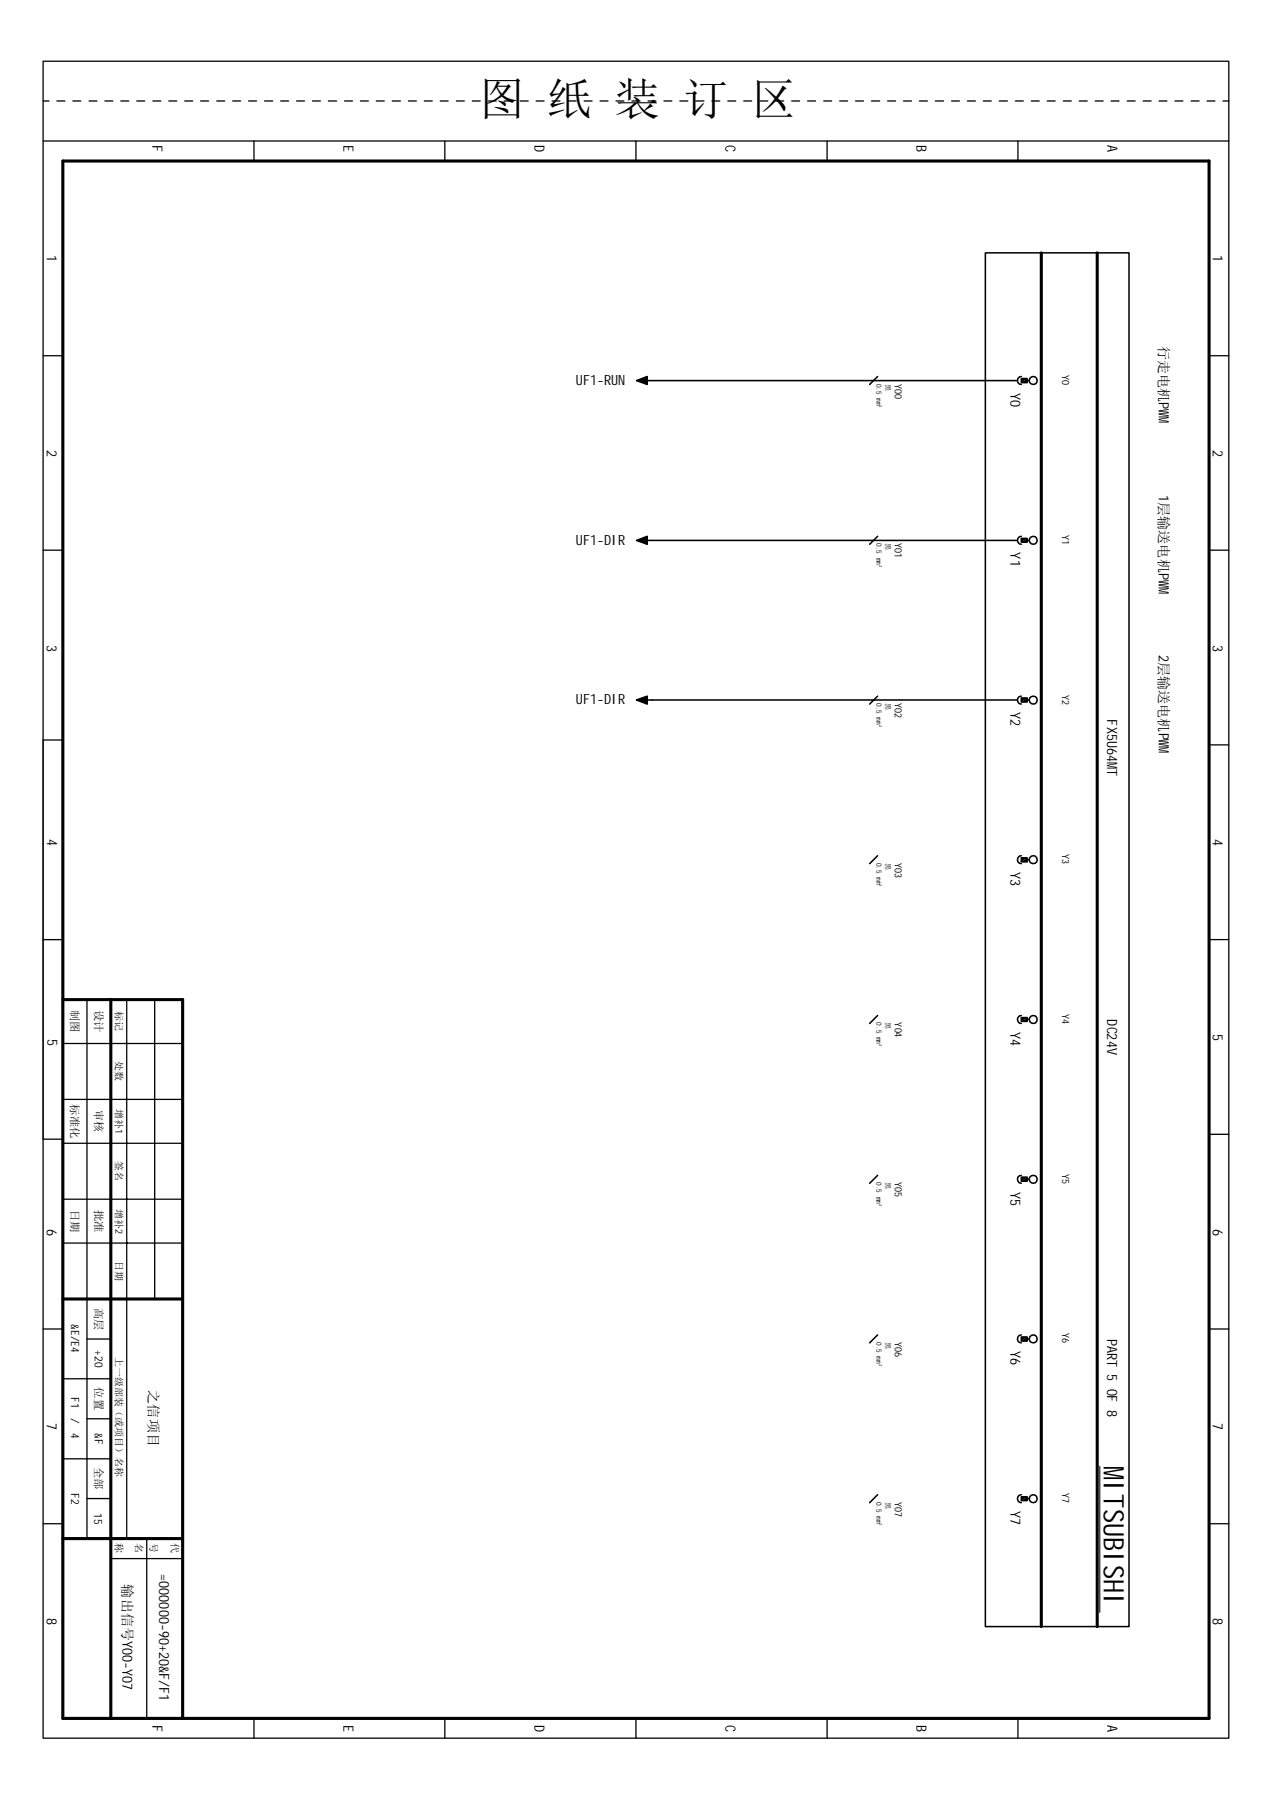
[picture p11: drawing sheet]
<svg xmlns="http://www.w3.org/2000/svg" width="210mm" height="297mm" viewBox="0 0 210 297" stroke-linecap="round" stroke-linejoin="round" font-family="sans-serif">
<path d="M10.4 26.6h189.1v257h-189.1zM171.8 41.7v226.7M181.1 41.7v226.7M10.4 165h19.7v118.6M18.3 165v118.6M10.4 214.4h19.7M10.4 253.9h19.7" fill="none" stroke="#000" stroke-width=".51"/>
<g fill="none" stroke="#000" stroke-width=".21">
<path d="M7.1 10.1h195.7v276.7h-195.7zM7.1 16.7h1M9.4 16.7h1.3M12 16.7h1.3M14.7 16.7h1.3M17.3 16.7h1.3M19.9 16.7h1.4M22.6 16.7h1.3M25.2 16.7h1.3M27.9 16.7h1.3M30.5 16.7h1.3M33.1 16.7h1.3"/>
<path d="M35.8 16.7h1.3M38.4 16.7h1.3M41 16.7h1.3M43.6 16.7h1.4M46.3 16.7h1.3M48.9 16.7h1.3M51.6 16.7h1.3M54.2 16.7h1.3M56.9 16.7h1.3M59.5 16.7h1.3M62.1 16.7h1.3M64.7 16.7h1.4"/>
<path d="M67.4 16.7h1.3M70 16.7h1.3M72.6 16.7h1.4M75.3 16.7h1.3M77.9 16.7h1.3M80.6 16.7h1.3M83.2 16.7h1.3M85.9 16.7h1.3M88.5 16.7h1.3M91.1 16.7h1.3M93.7 16.7h1.4M96.4 16.7h1.3"/>
<path d="M99 16.7h1.3M101.6 16.7h1.4M104.3 16.7h1.3M106.9 16.7h1.3M109.6 16.7h1.3M112.2 16.7h1.3M114.8 16.7h1.4M117.5 16.7h1.3M120.1 16.7h1.3M122.7 16.7h1.3M125.4 16.7h1.3M128 16.7h1.3"/>
<path d="M130.6 16.7h1.4M133.3 16.7h1.3M135.9 16.7h1.3M138.6 16.7h1.3M141.2 16.7h1.3M143.8 16.7h1.4M146.5 16.7h1.3M149.1 16.7h1.3M151.7 16.7h1.3M154.3 16.7h1.4M157 16.7h1.3M159.6 16.7h1.4"/>
<path d="M162.3 16.7h1.3M164.9 16.7h1.3M167.6 16.7h1.3M170.2 16.7h1.3M172.8 16.7h1.3M175.5 16.7h1.3M178.1 16.7h1.3M180.7 16.7h1.3M183.3 16.7h1.4M186 16.7h1.3M188.6 16.7h1.3M191.3 16.7h1.3"/>
<path d="M193.9 16.7h1.3M196.6 16.7h1.3M199.2 16.7h1.3M201.8 16.7h1M7.1 23.3h195.7M41.9 23.3v3.3M73.4 23.3v3.3M104.9 23.3v3.3M136.5 23.3v3.3M168 23.3v3.3M7.1 58.7h3.3M199.5 58.7h3.3"/>
<path d="M7.1 90.8h3.3M199.5 90.8h3.3M7.1 122.1h3.3M199.5 122.9h3.3M7.1 155.1h3.3M199.5 155.1h3.3M10.4 172.2h19.7M14.4 165v88.9M20.9 165v88.9M25.5 165v49.4M7.1 188h3.3M10.4 181.4h19.7"/>
<path d="M10.4 188.7h19.7M10.4 197.9h19.7M199.5 187.2h3.3M7.1 219.3h3.3M10.4 205.1h19.8M199.5 219.3h3.3M10.4 227.5h7.9M14.4 221h3.9M14.4 234.1h3.9M7.1 251.4h3.3M10.4 240.7h7.9M14.4 247.3h3.9"/>
<path d="M18.3 257.2h11.8M24.2 253.9v29.7M199.5 251.4h3.3M41.9 283.6v3.2M73.4 283.6v3.2M104.9 283.6v3.2M136.5 283.6v3.2M168 283.6v3.2"/>
</g>
<path d="M7.1 122.1v65.9M7.1 155.1h3.3M181.5 242v24.1" fill="none" stroke="#000" stroke-width=".17"/>
<path d="M10.4 165v118.6" fill="none" stroke="#000" stroke-width=".34"/>
<g fill="none" stroke="#000" stroke-width=".25">
<path d="M162.6 41.7h23.7v226.7h-23.7zM105 62.8l1.8-.7v1.3zM106.8 62.8h61.1M144.8 62.1l-1.3 1.3M168.5 62.5h1v.6h-1zM168.5 62.1a.66 .66 0 0 0-.6 .7 .66 .66 0 0 0 .6 .6M169.5 62.8h.3M105 89.2l1.8-.7v1.3zM106.8 89.2h61.1M144.8 88.5l-1.3 1.3M168.5 88.8h1v.7h-1zM168.5 88.5a.66 .66 0 0 0-.6 .7 .66 .66 0 0 0 .6 .6"/>
<path d="M169.5 89.2h.3M105 115.5l1.8-.6v1.3zM106.8 115.5h61.1M144.8 114.9l-1.3 1.3M168.5 115.2h1v.7h-1zM168.5 114.9a.66 .66 0 0 0-.6 .6 .66 .66 0 0 0 .6 .7M169.5 115.5h.3M144.8 141.2l-1.3 1.3M168.5 141.5h1v.7h-1zM168.5 141.2a.66 .66 0 0 0-.6 .7 .66 .66 0 0 0 .6 .6M169.5 141.9h.3M144.8 167.6l-1.3 1.3"/>
<path d="M168.5 167.9h1v.7h-1zM168.5 167.6a.66 .66 0 0 0-.6 .6 .66 .66 0 0 0 .6 .7M169.5 168.2h.3M144.8 194l-1.3 1.3M168.5 194.3h1v.6h-1zM168.5 194a.66 .66 0 0 0-.6 .6 .66 .66 0 0 0 .6 .7M169.5 194.6h.3M144.8 220.3l-1.3 1.3M168.5 220.6h1v.7h-1zM168.5 220.3a.66 .66 0 0 0-.6 .6 .66 .66 0 0 0 .6 .7M169.5 221h.3M144.8 246.7l-1.3 1.3"/>
<path d="M168.5 247h1v.6h-1zM168.5 246.7a.66 .66 0 0 0-.6 .6 .66 .66 0 0 0 .6 .7M169.5 247.3h.3"/>
<circle cx="170.5" cy="62.8" r=".65"/>
<circle cx="170.5" cy="89.2" r=".65"/>
<circle cx="170.5" cy="115.5" r=".67"/>
<circle cx="170.5" cy="141.9" r=".65"/>
<circle cx="170.5" cy="168.2" r=".65"/>
<circle cx="170.5" cy="194.6" r=".67"/>
<circle cx="170.5" cy="220.9" r=".65"/>
<circle cx="170.5" cy="247.3" r=".65"/>
</g>
<g fill="#000">
<path d="M105 62.8l1.8-.7v1.3zM168.5 62.5h1l-1 .6zM168.5 63.1l1-.6v.6zM105 89.2l1.8-.7v1.3zM168.5 88.8h1l-1 .7zM168.5 89.5l1-.7v.7zM105 115.5l1.8-.6v1.3zM168.5 115.2h1l-1 .7zM168.5 115.9l1-.7v.7zM168.5 141.5h1l-1 .7zM168.5 142.2l1-.7v.7zM168.5 167.9h1l-1 .7z"/>
<path d="M168.5 168.6l1-.7v.7zM168.5 194.3h1l-1 .6zM168.5 194.9l1-.6v.6zM168.5 220.6h1l-1 .7zM168.5 221.3l1-.7v.7zM168.5 247h1l-1 .6zM168.5 247.6l1-.6v.6z"/>
</g>
<text font-size="7.5" x="79" y="19">图 纸 装 订 区</text>
<text font-size="4.7" x="182.2" y="242" transform="rotate(90 182.2 242)">MITSUBISHI</text>
<g font-size="2.3">
<text x="25.1" y="24" transform="rotate(90 25.1 24)">F</text>
<text x="56.7" y="24" transform="rotate(90 56.7 24)">E</text>
<text x="88.2" y="24" transform="rotate(90 88.2 24)">D</text>
<text x="119.7" y="24" transform="rotate(90 119.7 24)">C</text>
<text x="151.2" y="24" transform="rotate(90 151.2 24)">B</text>
<text x="182.8" y="24" transform="rotate(90 182.8 24)">A</text>
<text x="7.7" y="42.1" transform="rotate(90 7.7 42.1)">1</text>
<text x="200.2" y="42.1" transform="rotate(90 200.2 42.1)">1</text>
<text x="191.2" y="57.1" transform="rotate(90 191.2 57.1)">行走电机PWM</text>
<text x="95" y="63.5">UF1-RUN</text>
<text x="166.8" y="64.8" transform="rotate(90 166.8 64.8)">Y0</text>
<text x="7.7" y="74.2" transform="rotate(90 7.7 74.2)">2</text>
<text x="200.2" y="74.2" transform="rotate(90 200.2 74.2)">2</text>
<text x="191.2" y="81.6" transform="rotate(90 191.2 81.6)">1层输送电机PWM</text>
<text x="95" y="89.9">UF1-DIR</text>
<text x="166.8" y="91.2" transform="rotate(90 166.8 91.2)">Y1</text>
<text x="7.7" y="106.4" transform="rotate(90 7.7 106.4)">3</text>
<text x="200.2" y="106.4" transform="rotate(90 200.2 106.4)">3</text>
<text x="191.2" y="108" transform="rotate(90 191.2 108)">2层输送电机PWM</text>
<text x="95" y="116.2">UF1-DIR</text>
<text x="166.8" y="117.5" transform="rotate(90 166.8 117.5)">Y2</text>
<text x="182.7" y="118.7" transform="rotate(90 182.7 118.7)">FX5U64MT</text>
<text x="7.8" y="138.4" transform="rotate(90 7.8 138.4)">4</text>
<text x="166.8" y="143.9" transform="rotate(90 166.8 143.9)">Y3</text>
<text x="200.2" y="138.5" transform="rotate(90 200.2 138.5)">4</text>
<text x="7.8" y="171.5" transform="rotate(90 7.8 171.5)">5</text>
<text x="166.8" y="170.3" transform="rotate(90 166.8 170.3)">Y4</text>
<text x="182.7" y="168.2" transform="rotate(90 182.7 168.2)">DC24V</text>
<text x="200.2" y="170.6" transform="rotate(90 200.2 170.6)">5</text>
<text x="166.8" y="196.6" transform="rotate(90 166.8 196.6)">Y5</text>
<text x="7.7" y="202.8" transform="rotate(90 7.7 202.8)">6</text>
<text x="200.2" y="202.8" transform="rotate(90 200.2 202.8)">6</text>
<text x="182.7" y="221" transform="rotate(90 182.7 221)">PART 5 OF 8</text>
<text x="166.8" y="223" transform="rotate(90 166.8 223)">Y6</text>
<text x="24.5" y="229.4" transform="rotate(90 24.5 229.4)">之信项目</text>
<text x="7.7" y="234.9" transform="rotate(90 7.7 234.9)">7</text>
<text x="200.2" y="234.9" transform="rotate(90 200.2 234.9)">7</text>
<text x="166.8" y="249.3" transform="rotate(90 166.8 249.3)">Y7</text>
<text x="20.2" y="261.4" transform="rotate(90 20.2 261.4)">输出信号Y00-Y07</text>
<text x="26.2" y="259.7" transform="rotate(90 26.2 259.7)">=000000-90+20&amp;F/F1</text>
<text x="7.7" y="267" transform="rotate(90 7.7 267)">8</text>
<text x="200.2" y="267" transform="rotate(90 200.2 267)">8</text>
<text x="25.1" y="284.6" transform="rotate(90 25.1 284.6)">F</text>
<text x="56.7" y="284.6" transform="rotate(90 56.7 284.6)">E</text>
<text x="88.2" y="284.6" transform="rotate(90 88.2 284.6)">D</text>
<text x="119.7" y="284.6" transform="rotate(90 119.7 284.6)">C</text>
<text x="151.2" y="284.6" transform="rotate(90 151.2 284.6)">B</text>
<text x="182.8" y="284.6" transform="rotate(90 182.8 284.6)">A</text>
</g>
<g font-size="1.9">
<text x="11.7" y="166.7" transform="rotate(90 11.7 166.7)">制图</text>
<text x="15.7" y="166.7" transform="rotate(90 15.7 166.7)">设计</text>
<text x="11.7" y="182.2" transform="rotate(90 11.7 182.2)">标准化</text>
<text x="15.7" y="183.2" transform="rotate(90 15.7 183.2)">审核</text>
<text x="11.7" y="199.6" transform="rotate(90 11.7 199.6)">日期</text>
<text x="15.7" y="199.7" transform="rotate(90 15.7 199.7)">批准</text>
<text x="15.7" y="215.8" transform="rotate(90 15.7 215.8)">高层</text>
<text x="11.7" y="218.6" transform="rotate(90 11.7 218.6)">&amp;E/E4</text>
<text x="15.7" y="222.8" transform="rotate(90 15.7 222.8)">+20</text>
<text x="11.7" y="230.6" transform="rotate(90 11.7 230.6)">F1</text>
<text x="11.7" y="233.9" transform="rotate(90 11.7 233.9)">/</text>
<text x="15.7" y="229" transform="rotate(90 15.7 229)">位置</text>
<text x="11.7" y="236.4" transform="rotate(90 11.7 236.4)">4</text>
<text x="15.7" y="236.5" transform="rotate(90 15.7 236.5)">&amp;F</text>
<text x="15.7" y="242" transform="rotate(90 15.7 242)">全部</text>
<text x="11.7" y="246.5" transform="rotate(90 11.7 246.5)">F2</text>
<text x="15.5" y="249.7" transform="rotate(90 15.5 249.7)">15</text>
</g>
<g font-size="1.7">
<text x="147.7" y="63.3" transform="rotate(90 147.7 63.3)">Y00</text>
<text x="175.3" y="61.9" transform="rotate(90 175.3 61.9)">Y0</text>
<text x="147.7" y="89.6" transform="rotate(90 147.7 89.6)">Y01</text>
<text x="175.3" y="88.3" transform="rotate(90 175.3 88.3)">Y1</text>
<text x="147.7" y="116" transform="rotate(90 147.7 116)">Y02</text>
<text x="175.3" y="114.6" transform="rotate(90 175.3 114.6)">Y2</text>
<text x="147.7" y="142.4" transform="rotate(90 147.7 142.4)">Y03</text>
<text x="175.3" y="141" transform="rotate(90 175.3 141)">Y3</text>
<text x="19" y="166.9" transform="rotate(90 19 166.9)">标记</text>
<text x="175.3" y="167.3" transform="rotate(90 175.3 167.3)">Y4</text>
<text x="147.7" y="168.7" transform="rotate(90 147.7 168.7)">Y04</text>
<text x="19" y="175.1" transform="rotate(90 19 175.1)">处数</text>
<text x="19" y="183" transform="rotate(90 19 183)">增补1</text>
<text x="19" y="191.6" transform="rotate(90 19 191.6)">签名</text>
<text x="147.7" y="195.1" transform="rotate(90 147.7 195.1)">Y05</text>
<text x="175.3" y="193.7" transform="rotate(90 175.3 193.7)">Y5</text>
<text x="19" y="199.5" transform="rotate(90 19 199.5)">增补2</text>
<text x="19" y="208.1" transform="rotate(90 19 208.1)">日期</text>
<text x="147.7" y="221.5" transform="rotate(90 147.7 221.5)">Y06</text>
<text x="175.3" y="220" transform="rotate(90 175.3 220)">Y6</text>
<text x="19" y="224" transform="rotate(90 19 224)">上一级部装（或项目）名称</text>
<text x="147.7" y="247.8" transform="rotate(90 147.7 247.8)">Y07</text>
<text x="175.3" y="246.4" transform="rotate(90 175.3 246.4)">Y7</text>
<text x="19" y="254.7" transform="rotate(90 19 254.7)">称</text>
<text x="22.4" y="254.7" transform="rotate(90 22.4 254.7)">名</text>
<text x="24.8" y="254.7" transform="rotate(90 24.8 254.7)">号</text>
<text x="28.3" y="254.7" transform="rotate(90 28.3 254.7)">代</text>
</g>
<g font-size="1.2">
<text x="144.7" y="63.3" transform="rotate(90 144.7 63.3)">0.5 mm²</text>
<text x="146.1" y="63.3" transform="rotate(90 146.1 63.3)">黑</text>
<text x="144.7" y="89.6" transform="rotate(90 144.7 89.6)">0.5 mm²</text>
<text x="146.1" y="89.6" transform="rotate(90 146.1 89.6)">黑</text>
<text x="144.7" y="116" transform="rotate(90 144.7 116)">0.5 mm²</text>
<text x="146.1" y="116" transform="rotate(90 146.1 116)">黑</text>
<text x="144.7" y="142.4" transform="rotate(90 144.7 142.4)">0.5 mm²</text>
<text x="146.1" y="142.4" transform="rotate(90 146.1 142.4)">黑</text>
<text x="144.7" y="168.7" transform="rotate(90 144.7 168.7)">0.5 mm²</text>
<text x="146.1" y="168.7" transform="rotate(90 146.1 168.7)">黑</text>
<text x="144.7" y="195.1" transform="rotate(90 144.7 195.1)">0.5 mm²</text>
<text x="146.1" y="195.1" transform="rotate(90 146.1 195.1)">黑</text>
<text x="144.7" y="221.5" transform="rotate(90 144.7 221.5)">0.5 mm²</text>
<text x="146.1" y="221.5" transform="rotate(90 146.1 221.5)">黑</text>
<text x="144.7" y="247.8" transform="rotate(90 144.7 247.8)">0.5 mm²</text>
<text x="146.1" y="247.8" transform="rotate(90 146.1 247.8)">黑</text>
</g>
</svg>
